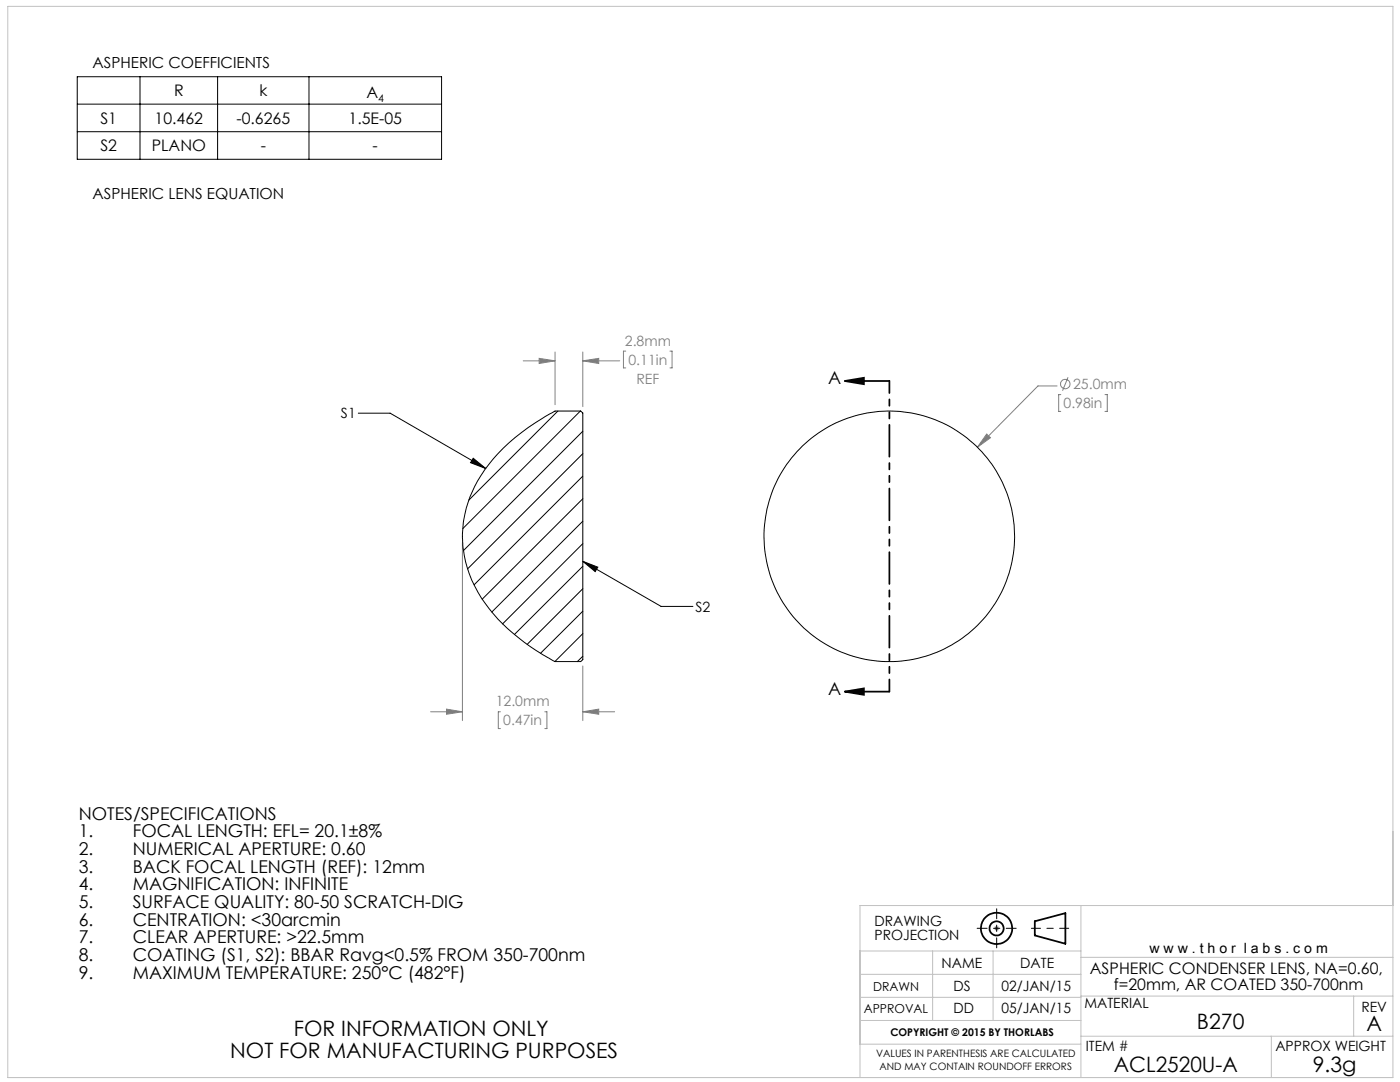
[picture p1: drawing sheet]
<svg xmlns="http://www.w3.org/2000/svg" width="279mm" height="216mm" viewBox="0 0 279 216" stroke-linecap="round" stroke-linejoin="round" font-family="sans-serif">
<g fill="none" stroke="#000" stroke-width=".35">
<path d="M168.6 76l3.8-.6v1.3zM168.6 76h8.9M168.6 138l3.8-.6v1.2zM168.6 138h8.9M206.5 183.8l6.1-1.6v6.1l-6.1-1.6z"/>
<circle cx="198.9" cy="185.2" r="3.1"/>
<circle cx="198.9" cy="185.2" r="1.4"/>
</g>
<g fill="none" stroke="#808080" stroke-width=".2">
<path d="M104.4 72h6.4M107.6 71.5l3.2 .5-3.2 .5zM110.8 70.2v10.6M116.3 70.2v10.9M116.3 72h7.4M116.3 72l3.2-.5v1zM124.9 70.1h-.5v3.3h.5M133.7 70.1h.4v3.3h-.4M211 77h-3.8l-12.1 12.3M211.7 78.7h-.4v3.4h.4M213.1 75.3l-1 2.7M220.5 78.7h.5v3.4h-.5"/>
<path d="M196.9 86.6l.8 .7-2.6 2zM92.3 108.3v35.5M116.3 132.9v10.9M85.9 142h6.4M89.1 141.5l3.2 .5-3.2 .5zM99.9 142h-.5v3.4h.5M108.7 142h.4v3.4h-.4M116.3 142h6.4M116.3 142l3.2-.5v1zM198.4 185.2h1M198.5 184.9l.7 .7M198.9 184.7v1"/>
<path d="M199.2 184.9l-.7 .7"/>
<circle cx="212.6" cy="76.6" r=".95"/>
</g>
<path d="M205.8 185.2h7.5" fill="none" stroke="#000" stroke-width=".2" stroke-dasharray="15.2 1.3 1.3 1.3" stroke-dashoffset="13.4"/>
<path d="M195 185.2h7.8M198.9 181.3v7.8" fill="none" stroke="#000" stroke-width=".2" stroke-dasharray="15.2 1.3 1.3 1.3" stroke-dashoffset="13.2"/>
<g fill="none" stroke="#c0c0c0" stroke-width=".2">
<path d="M1.6 1.3h276.4v213.7h-276.4zM171.6 189.8h44.1M171.6 199h44.1M171.6 194.4h44.1M186.1 189.8v13.8M198.2 189.8v13.8M215.7 198.8h62.3M215.7 180.7v34.3M215.7 191h62.3M270.2 198.8v8M278 180.7h-106.4v34.3M171.6 203.6h44.1"/>
<path d="M171.6 208.4h44.1M215.7 206.8h62.3M253.7 206.8v8.2"/>
</g>
<path d="M15.4 15.3h72.7v16.5h-72.7zM27.9 15.3v16.5M43.4 15.3v16.5M61.7 15.3v16.5M15.4 20.8h72.7M15.4 26.3h72.7M71.5 82.4h6.4l19 11.1M94.4 91.4l2.5 2.1-3-1.2zM116.3 112l3 1.2-.5 .9zM116.3 112l15.6 9h6.4" fill="none" stroke="#000" stroke-width=".2"/>
<path d="M177.5 76v62" fill="none" stroke="#000" stroke-width=".35" stroke-dasharray="6.3 1.3 1.3 1.3 1.3 1.3" stroke-dashoffset="3.9"/>
<g fill="#000">
<path d="M168.6 76l3.8-.6v1.3zM168.6 138l3.8-.6v1.2z"/>
<path d="M94.4 91.4l2.5 2.1-3-1.2zM116.3 112l3 1.2-.5 .9z"/>
</g>
<path d="M196.9 86.6l-1.8 2.7 2.6-2zM89.1 141.5l3.2 .5-3.2 .5zM116.3 142l3.2-.5v1zM107.6 71.5l3.2 .5-3.2 .5zM116.3 72l3.2-.5v1z" fill="#808080"/>
<g fill="none" stroke="#000" stroke-width=".2">
<path d="M100.4 89.4a49.4 49.4 0 0 1 10.4-7.4h5.1l.4 .4v49.2l-.4 .4h-5.1a43.1 43.1 0 0 1-13.2-10.5 22.1 22.1 0 0 1-3.8-22.3 28.6 28.6 0 0 1 6.6-9.8zM111.3 82l-17.7 17.8M115.8 82l-23.4 23.5M116.3 86l-23.8 23.9M116.3 90.5l-23 23M116.3 95l-21.7 21.7M116.3 99.5l-20.1 20.1M116.3 104l-18.2 18.1M116.3 108.5l-16 16M116.3 113l-13.6 13.6M116.3 117.5l-11.1 11.1M116.3 122l-8.4 8.4"/>
<path d="M116.3 126.4l-5.6 5.6M116.3 131l-1.1 1"/>
<circle cx="177.5" cy="107" r="25"/>
</g>
<g font-size="4.2">
<text x="58.6" y="206.8">FOR INFORMATION ONLY</text>
<text x="238.9" y="205.2">B270</text>
<text x="272.7" y="205.8">A</text>
<text x="45.9" y="211">NOT FOR MANUFACTURING PURPOSES</text>
<text x="222.3" y="213.9">ACL2520U-A</text>
<text x="262" y="213.9">9.3g</text>
</g>
<g font-size="3.5">
<text x="165.3" y="76.6">A</text>
<text x="165.3" y="138.6">A</text>
<text x="15.7" y="163.6">NOTES/SPECIFICATIONS</text>
<text x="15.7" y="167.1">1.</text>
<text x="26.5" y="167.1">FOCAL LENGTH: EFL= 20.1±8%</text>
<text x="15.7" y="170.6">2.</text>
<text x="26.5" y="170.6">NUMERICAL APERTURE: 0.60</text>
<text x="15.7" y="174.1">3.</text>
<text x="15.7" y="177.7">4.</text>
<text x="26.5" y="174.1">BACK FOCAL LENGTH (REF): 12mm</text>
<text x="26.5" y="177.7">MAGNIFICATION: INFINITE</text>
<text x="15.7" y="181.2">5.</text>
<text x="15.7" y="184.7">6.</text>
<text x="26.5" y="181.2">SURFACE QUALITY: 80-50 SCRATCH-DIG</text>
<text x="26.5" y="184.7">CENTRATION: &lt;30arcmin</text>
<text x="15.7" y="188.3">7.</text>
<text x="15.7" y="191.8">8.</text>
<text x="26.5" y="188.3">CLEAR APERTURE: &gt;22.5mm</text>
<text x="26.5" y="191.8">COATING (S1, S2): BBAR Ravg&lt;0.5% FROM 350-700nm</text>
<text x="15.7" y="195.3">9.</text>
<text x="26.5" y="195.3">MAXIMUM TEMPERATURE: 250°C (482°F)</text>
</g>
<g font-size="3.2">
<text x="34.7" y="19.2">R</text>
<text x="51.8" y="19.2">k</text>
<text x="73.1" y="19.6">A</text>
<text x="20" y="24.7">S1</text>
<text x="30.9" y="24.7">10.462</text>
<text x="47.2" y="24.7">-0.6265</text>
<text x="69.6" y="24.7">1.5E-05</text>
<text x="20" y="30.2">S2</text>
<text x="30.3" y="30.2">PLANO</text>
<text x="52" y="30.2">-</text>
<text x="74.4" y="30.2">-</text>
<text x="217.5" y="194.4">ASPHERIC CONDENSER LENS, NA=0.60,</text>
<text x="222.3" y="197.6">f=20mm, AR COATED 350-700nm</text>
</g>
<g font-size="3">
<text x="18.5" y="13.5">ASPHERIC COEFFICIENTS</text>
<text x="18.5" y="39.6">ASPHERIC LENS EQUATION</text>
</g>
<g font-size="2.8" fill="#808080">
<text x="124.7" y="69">2.8mm</text>
<text x="125.4" y="72.8">0.11in</text>
<text x="127" y="76.6">REF</text>
<text x="214.2" y="77.7">25.0mm</text>
<text x="212.3" y="81.5">0.98in</text>
<text x="98.9" y="141">12.0mm</text>
<text x="100.4" y="144.8">0.47in</text>
</g>
<g font-size="2.8">
<text x="68.1" y="83.5">S1</text>
<text x="138.8" y="122.1">S2</text>
<text x="174.5" y="184.8">DRAWING</text>
<text x="174.5" y="187.6">PROJECTION</text>
<text x="229.4" y="190.2">w w w . t h o r l a b s . c o m</text>
<text x="187.9" y="193.2">NAME</text>
<text x="190.3" y="197.7">DS</text>
<text x="199.9" y="197.7">02/JAN/15</text>
<text x="203.6" y="193.2">DATE</text>
<text x="190.3" y="202.2">DD</text>
<text x="199.9" y="202.2">05/JAN/15</text>
<text x="216.4" y="201.2">MATERIAL</text>
<text x="271.7" y="201.8">REV</text>
<text x="216.7" y="209.7">ITEM #</text>
<text x="254.5" y="209.7">APPROX WEIGHT</text>
</g>
<g font-size="2.5">
<text x="174.2" y="197.7">DRAWN</text>
<text x="172.4" y="202.2">APPROVAL</text>
</g>
<g font-size="2.1">
<text x="75.5" y="20.5">4</text>
<text x="177.7" y="206.8">COPYRIGHT © 2015 BY THORLABS</text>
</g>
<g font-size="2">
<text x="174.8" y="211">VALUES IN PARENTHESIS ARE CALCULATED</text>
<text x="175.5" y="213.5">AND MAY CONTAIN ROUNDOFF ERRORS</text>
</g>
</svg>
